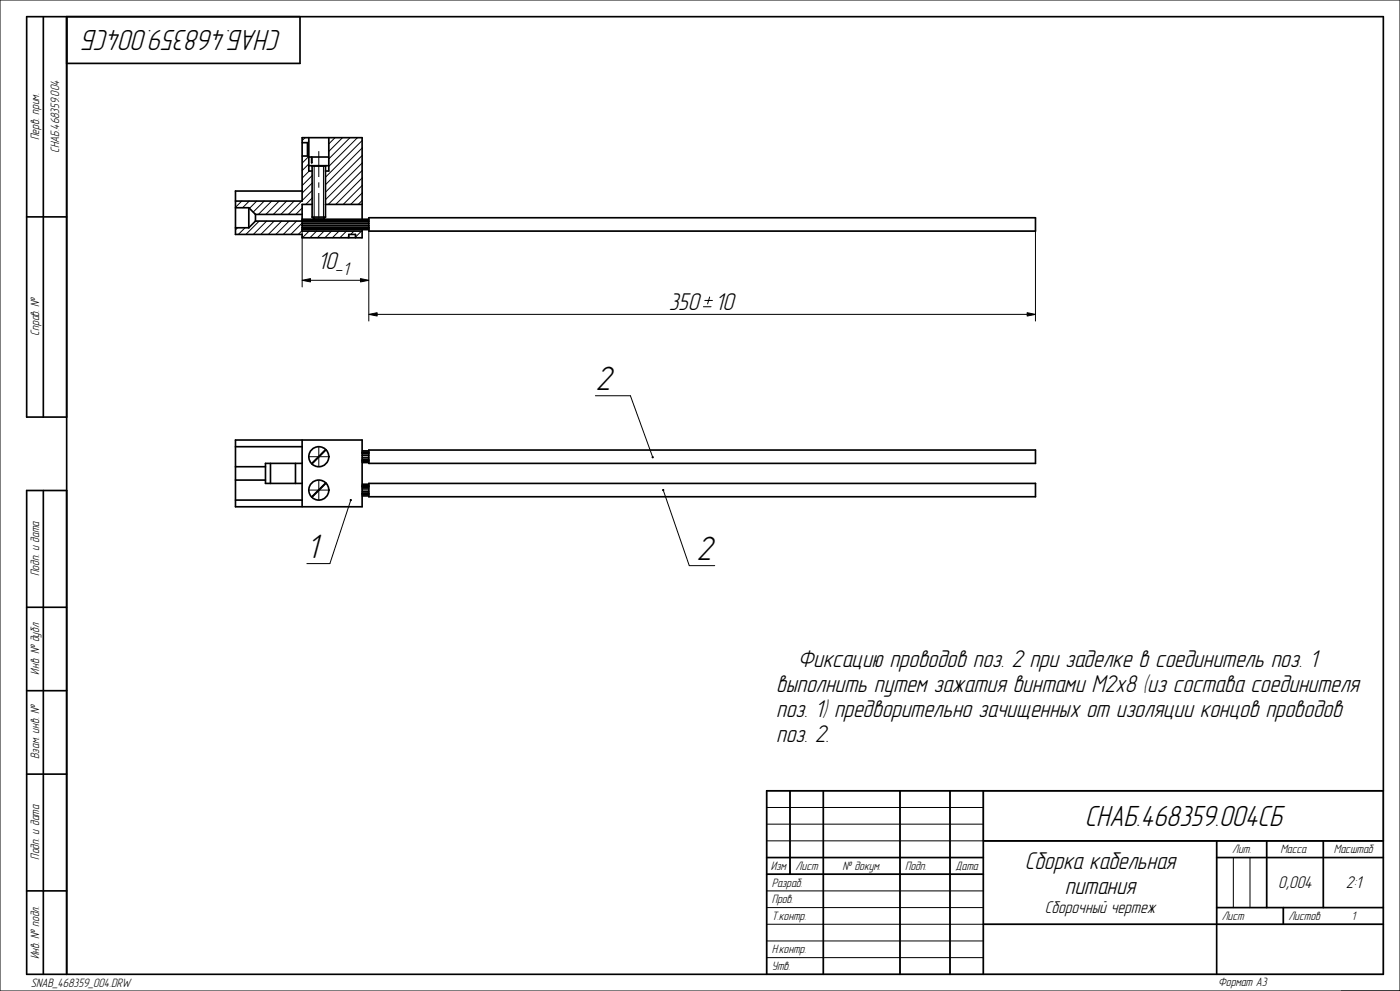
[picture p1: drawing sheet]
<svg xmlns="http://www.w3.org/2000/svg" width="420mm" height="297mm" viewBox="0 0 420 297" stroke-linecap="round" stroke-linejoin="round" font-family="sans-serif">
<g fill="none" stroke="#000" stroke-width=".3">
<path d="M91.5 41.3l-.9 .8M92.6 42.4l-.4 .4M92.6 44.6l-.4 .4M92.6 46.9l-2 2M92.6 49.1l-2 2M92.8 51.3l-2.2 2.1M93.6 52.6l-3 3M93.6 54.9l-3 3M93.6 57.1l-3 3M93.6 59.4l-1.9 1.9M93.6 49.9h4M94.2 49.7v16"/>
<path d="M97 49.7v16M100.5 41.3l-1.9 1.8M102.8 41.3l-4.2 4.1M105 41.3l-6.4 6.3M107.2 41.3l-8.6 8.6M108.6 42.1l-11 11M108.6 44.4l-11 11M108.6 46.6l-11 11M108.6 48.8l-11 11M108.6 51.1l-10.1 10.2M108.6 53.3l-7.9 8M108.6 55.6l-5.6 5.7"/>
<path d="M108.6 57.8l-3.4 3.5M71.3 68.3l-.7 .6M72.5 60.3l-1.9 1.8M73.5 68.3l-2 2M74.8 60.3l-2 2M77 60.3l-2.2 2.1M77.8 66.3l-4 4M79.3 60.3l-3.3 3.3M80 66.3l-4 4M81.5 60.3l-4 4M82.2 66.3l-4 4M83.8 60.3l-4 4"/>
<path d="M84.5 66.3l-4 4M86 60.3l-4 4M86.7 66.3l-4 4M88.2 60.3l-4 4M89 66.3l-4 4M90.5 60.3l-4 4M90.6 62.4l-1.9 1.9M90.6 66.8l-3.4 3.5M90.6 69.1l-1.1 1.2M92.7 69.3l-2 2M95 69.3l-2 2M97.2 69.3l-2 2"/>
<path d="M99.5 69.3l-2 2M101.7 69.3l-2 2M104 69.3l-2 2M104.6 70.8l-.4 .5M106.2 69.3l-1 1M108.4 69.3l-1.8 1.8M108.6 60.1l-1.1 1.2M230 237h185v55h-185zM237 237v25M247 237v55M270 237v55M285 237v55"/>
<path d="M295 237v55M230 242h65M230 247h65M230 252h185M230 257h65M365 257h50M365 252v25M370 257v15M375 257v15M380 252v20M397 252v20M230 262h65"/>
<path d="M230 267h65M230 272h65M230 277h65.5M295.7 277h119.3M365 272h50M385 272v5M230 282h65M230 287h65M402.5 297v.1M420 297h-420v-297h420v297.1"/>
</g>
<g fill="none" stroke="#000" stroke-width=".5">
<path d="M13 5v120M20 5v287M90 5v14h-70M90.6 57.3h-20v13h20v1h18v-2.5M90.6 42.8h1.6v4h-1.6M92.6 41.3v10h1M92.6 49.7h6M92.6 47.1h6M93.4 49.7l.2 .2v15.2M93.5 47.1v1.7l.1-1.7M97.8 49.7l-.2 .2v15.2M98.6 41.3v10h-1"/>
<path d="M8 65h12M70.6 60.3h20v-19h18v24.4M70.6 68.3h4M70.6 62.3h4M74.6 62.3v6M74.6 62.3l2 2M76.6 64.3v2M76.6 66.3l-2 2M76.6 66.3h14M76.6 64.3h14M90.6 68.8v.5h18M93.6 65.1h4"/>
<path d="M93.6 61.3h-3v4.4M93.6 65.1l.6 .6h2.8l.6-.6M97.6 61.3h11M104.6 71.3v-1h2v1M20 125h-12v-120h407v287h-407v-145h12M70.6 131.9h38v20h-38zM70.6 139.9h9M70.6 133.9h20M81.1 138.9v6M88.6 138.9v6M90.6 131.9v20M90.6 138.9h-11v6h11"/>
<path d="M97.7 134.7l-4.2 4.3M97.8 134.8l-4.2 4.2M13 147v145M70.6 149.9h20M70.6 143.9h9M97.7 144.7l-4.2 4.3M97.8 144.8l-4.2 4.2M8 182h12M8 207h12M8 232h12M237 237v25M247 237v55"/>
<path d="M270 237v55M285 237v55M295 237v55M415 237h-185v55M230 257h65M295 252h120M365 257h50M365 252v40M380 252v20M397 252v20M8 267h12M230 262h65"/>
<path d="M295 277h120M365 272h50M385 272v5"/>
<circle cx="95.6" cy="136.9" r="3"/>
<circle cx="95.6" cy="146.9" r="3"/>
</g>
<!-- layer: AXIS -->
<g fill="none" stroke="#000" stroke-width=".5">
<path d="M90.6 68.5h20M90.6 68.2h20M90.6 67.6h20M90.6 67h20M90.6 66.9h20M90.6 66.4h20M90.6 66.3h20M90.6 66h20M110.6 65.7h-20v3.1h20M110.6 65.3h200v4h-200zM108.6 138.6h2M108.6 138.3h2"/>
<path d="M108.6 138.1h2M108.6 137.9h2M108.6 137.8h2M108.6 137.2h2M108.6 136.5h2M108.6 136h2M108.6 135.8h2M108.6 135.7h2M108.6 135.5h2M108.6 135.1h2M110.6 134.9h200v4h-200zM108.6 148.6h2"/>
<path d="M108.6 148.3h2M108.6 148.1h2M108.6 147.9h2M108.6 147.8h2M108.6 147.2h2M108.6 146.5h2M108.6 146h2M108.6 145.8h2M108.6 145.7h2M108.6 145.5h2M108.6 145.1h2M110.6 144.9h200v4h-200z"/>
</g>
<path d="M95.6 45.3v7.8M95.6 54.7v1.5M95.6 57.8v7.8M92.6 136.9h6M95.6 133.9v6M92.6 146.9h6M95.6 143.9v6" fill="none" stroke="#000" stroke-width=".3"/>
<!-- layer: DIM -->
<path d="M90.6 84l2.5-.5v1zM108.1 83.5l2.5 .5-2.5 .5zM110.6 94.2l2.5-.5v1zM308.1 93.7l2.5 .5-2.5 .5z" fill="#000"/>
<path d="M90.6 69.3v16.7M110.6 67.6v28.6M310.6 69.3v26.9M90.6 84l2.5-.5v1zM93.1 84h15M108.1 83.5l2.5 .5-2.5 .5zM110.6 94.2l2.5-.5v1zM113.1 94.2h195M211 91.9h2.3M211.4 90.1h2.3M212.9 89l-.6 2.1M308.1 93.7l2.5 .5-2.5 .5z" fill="none" stroke="#000" stroke-width=".3"/>
<!-- layer: NOTES -->
<path d="M195.6 137l.3-.1v.3zM105.1 149.8l.3-.1v.3zM198.8 146.8l.3-.1v.3z" fill="#000"/>
<path d="M178.6 118.6h10.5l6.6 18.2M195.6 137l.3-.1v.3zM105.1 149.8l.3-.1v.3zM105.2 150.1l-6.2 18.8h-6.9M198.8 146.8l.3-.1v.3zM199 147.1l7.8 22.4h7.6" fill="none" stroke="#000" stroke-width=".3"/>
<g font-size="10.2">
<text x="178.6" y="116.9">2</text>
<text x="92.1" y="167.2">1</text>
<text x="208.9" y="167.8">2</text>
</g>
<g font-size="8.8">
<text x="84.6" y="9" transform="rotate(-180 84.6 9)">СНАБ.468359.004СБ</text>
<text x="325.4" y="247.5">СНАБ.468359.004СБ</text>
</g>
<g font-size="7.3">
<text x="95.4" y="80.5">10</text>
<text x="200.6" y="93">350</text>
<text x="214.6" y="93">10</text>
<text x="239.3" y="200">Фиксацию проводов поз. 2 при заделке в соединитель поз. 1</text>
<text x="232.9" y="207.5">выполнить путем зажатия винтами М2х8 (из состава соединителя</text>
<text x="232.9" y="215">поз. 1) предворительно зачищенных от изоляции концов проводов</text>
<text x="232.9" y="222.5">поз. 2.</text>
<text x="307.5" y="260.4">Сборка кабельная</text>
<text x="319.5" y="267.9">питания</text>
</g>
<text font-size="5.5" x="100.7" y="82.5">-1</text>
<g font-size="5.1">
<text x="383.5" y="266.3">0,004</text>
<text x="403.8" y="266.3">2:1</text>
<text x="313.5" y="273.6">Сборочный чертеж</text>
</g>
<g font-size="3.7">
<text x="11.7" y="42" transform="rotate(-90 11.7 42)">Перв. прим.</text>
<text x="17.7" y="45.8" transform="rotate(-90 17.7 45.8)">СНАБ.468359.004</text>
<text x="11.7" y="100.6" transform="rotate(-90 11.7 100.6)">Справ. №</text>
<text x="11.7" y="172.6" transform="rotate(-90 11.7 172.6)">Подп. и дата</text>
<text x="11.7" y="202.2" transform="rotate(-90 11.7 202.2)">Инв. № дубл</text>
<text x="11.7" y="227.5" transform="rotate(-90 11.7 227.5)">Взам. инв. №</text>
<text x="11.7" y="257.6" transform="rotate(-90 11.7 257.6)">Подп. и дата</text>
<text x="369.6" y="255.8">Лит.</text>
<text x="384.1" y="255.8">Масса</text>
<text x="400.2" y="255.8">Масштаб</text>
<text x="231.2" y="260.8">Изм</text>
<text x="238.7" y="260.8">Лист</text>
<text x="252.8" y="260.8">№ докум.</text>
<text x="271.5" y="260.8">Подп.</text>
<text x="286.7" y="260.8">Дата</text>
<text x="231.5" y="265.8">Разраб.</text>
<text x="231.5" y="270.8">Пров.</text>
<text x="231.5" y="275.8">Т.контр.</text>
<text x="366.5" y="275.8">Лист</text>
<text x="386.5" y="275.8">Листов</text>
<text x="405.5" y="275.8">1</text>
<text x="11.7" y="287.5" transform="rotate(-90 11.7 287.5)">Инв. № подл.</text>
<text x="231.5" y="285.8">Н.контр.</text>
<text x="231.5" y="290.8">Утв.</text>
<text x="9.2" y="295.8">SNAB_468359_004.DRW</text>
<text x="365.5" y="295.4">Формат А3</text>
</g>
</svg>
